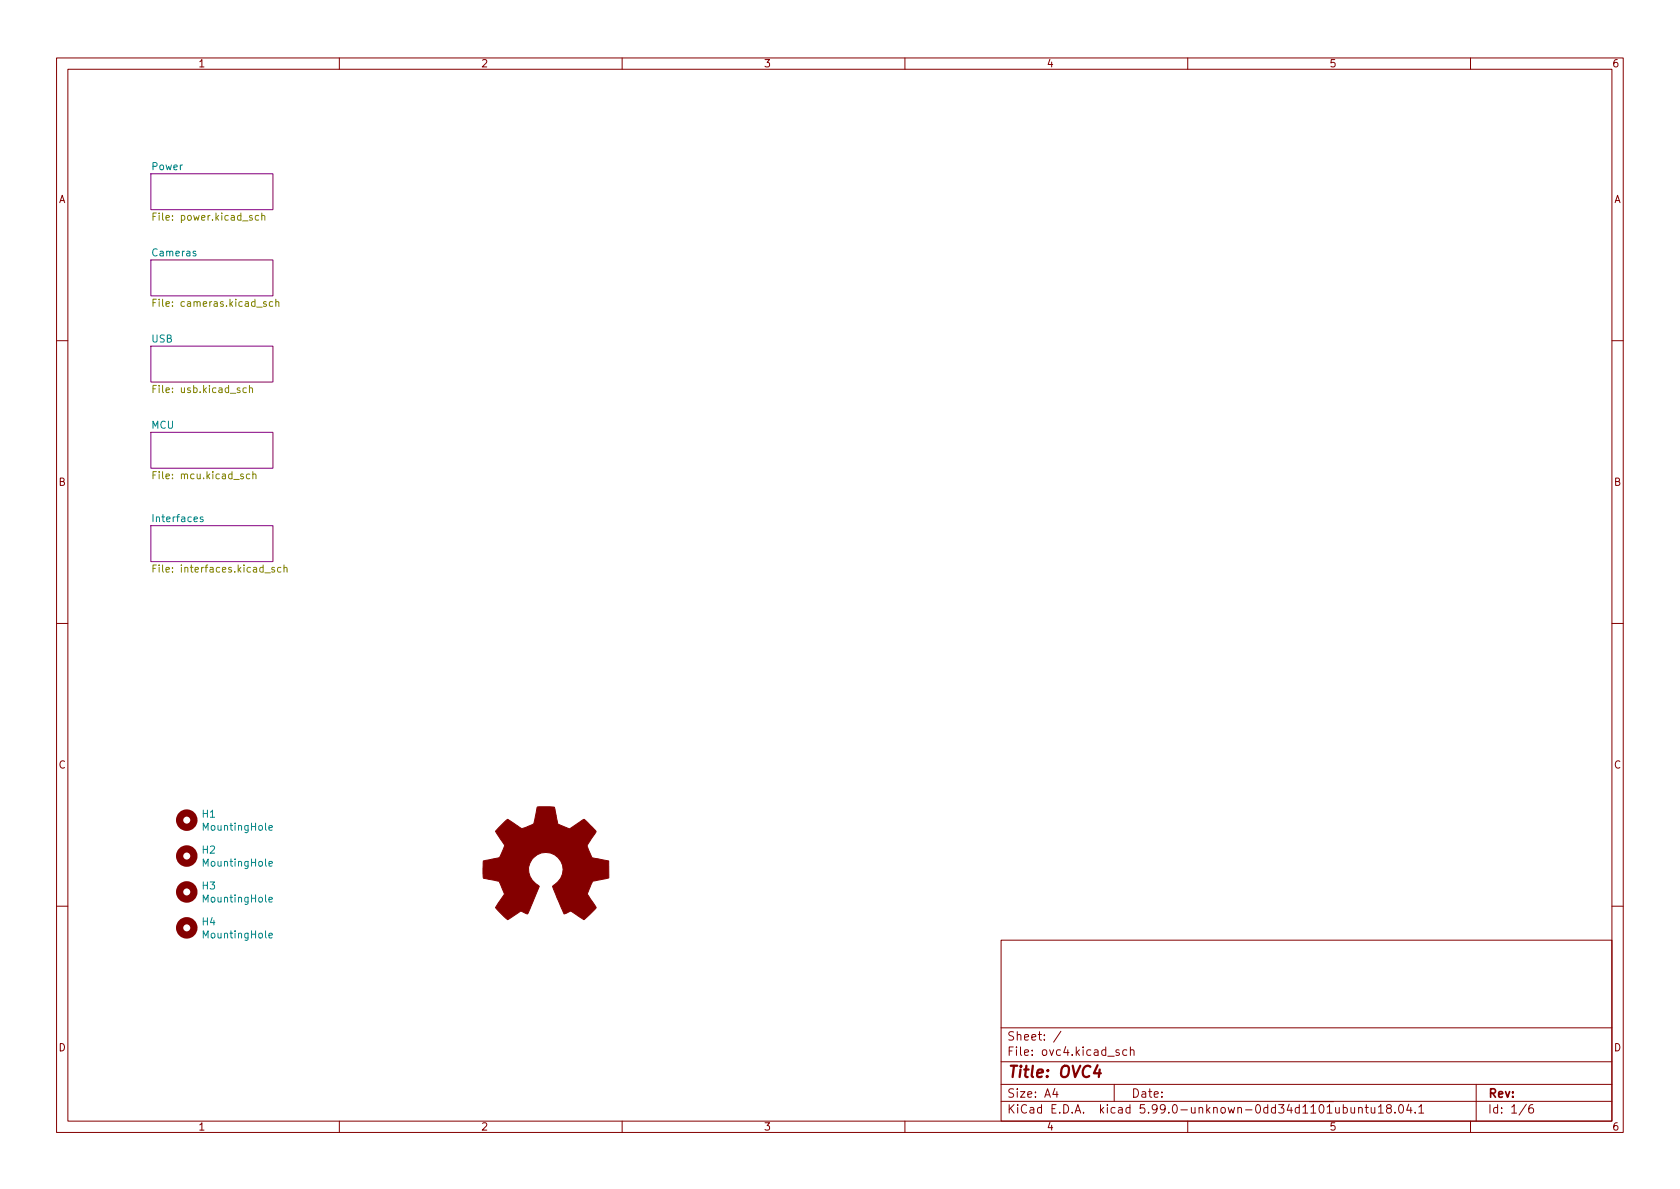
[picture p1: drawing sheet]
<svg xmlns="http://www.w3.org/2000/svg" width="297mm" height="210mm" viewBox="0 0 297 210" stroke-linecap="round" stroke-linejoin="round" font-family="sans-serif">
<g fill="none" stroke="#840000" stroke-width=".18">
<path d="M10 10.2h277v190.1h-277zM12 12.2h273v186.1h-273zM60 10.2v2M110 10.2v2M160 10.2v2M210 10.2v2M260 10.2v2M10 60.2h2M285 60.2h2M10 110.2h2M285 110.2h2M10 160.2h2"/>
<path d="M177 166.3h108v32h-108zM285 160.2h2M60 198.3v2M110 198.3v2M160 198.3v2M177 194.8h108M177 191.8h108M177 187.8h108M177 181.8h108M186.5 192.5l-.4 1h1M186.9 193v1M187.6 182.4l-1.3 1.9"/>
<path d="M197 191.8v3M197.9 185.7l-.4-.1-.2 .2 .1 .3 .5 .1v.4h-.6M199.2 185.7l-.4-.1-.3 .3v.4l.1 .3h.6M199.9 185.8l.2-.2 .3 .1 .1 .9M199.9 185.1v1.5M210 198.3v2M237.5 195.9l.4-.1 .3 .3v.4l-.1 .3h-.6M238.9 195.8v1h.4l.2-.1M239.5 195.8v1M240.2 196l.2-.2 .4 .1 .1 .9M240.2 195.8v1M241.4 195.8h.5"/>
<path d="M241.6 195.3v1.3l.3 .2M242.4 195.8l.1 1h.4l.2-.1M243.1 195.8v1M243.7 195.8l.4-.5v1.5M243.7 196.8h.9M245.4 196l-.3-.3 .1-.2 .2-.2 .5 .1 .1 .2-.1 .2-.6 .2-.2 .3 .1 .4 .2 .1h.3l.3-.3-.1-.4-.2-.1M246.6 196.7v.1M247.5 195.4l.1-.1a.81 .81 0 0 1 .6 .7 .81 .81 0 0 1-.3 .8h-.1a.81 .81 0 0 1-.6-.6 .81 .81 0 0 1 .3-.8zM249.1 195.3l-.4 1h.9M249.4 195.8v1M250.2 196.7v.1M250.9 195.8l.4-.5v1.5"/>
<path d="M250.9 196.8h.8M260 198.3v2M261 191.8v6.5M269.9 195.3l-1.3 1.9M271 195.3a.6 .6 0 0 0-.7 .7v.5l.1 .3h.5l.2-.1 .1-.5-.2-.2-.4-.1-.3 .3"/>
</g>
<path d="M194.1 188.4l-.7 1.4h1.2M194.4 189.1l-.1 1.4" fill="none" stroke="#840000" stroke-width=".4"/>
<path d="M26.7 30.7h21.6v6.4h-21.6zM26.7 46h21.6v6.3h-21.6zM26.7 76.4h21.6v6.4h-21.6zM26.7 61.2h21.6v6.4h-21.6zM26.7 93h21.6v6.3h-21.6z" fill="none" stroke="#840084" stroke-width=".18"/>
<g fill="none" stroke="#848400" stroke-width=".18">
<path d="M27.1 38.3h.4M27.7 37.7h-.6v1.2M45.7 38.2l-.3-.1-.3 .2 .2 .6h.4M46.3 38.2l.2-.1 .3 .1v.7M46.3 37.7v1.2M27.1 53.5h.4M27.7 52.9h-.6v1.3M48.2 53.4l-.3-.1-.3 .3 .1 .5h.5M48.8 53.5l.1-.2 .3 .1 .1 .8M48.8 52.9v1.3M27.1 68.8h.4M27.7 68.2h-.6v1.2"/>
<path d="M43.6 68.6h-.4l-.2 .2 .1 .6h.5M44.1 68.7l.2-.1h.3l.1 .8M44.1 68.2v1.2M27.1 84h.4M27.7 83.4h-.6v1.3M27.7 99.9h-.6v1.3M44.2 83.9l-.4-.1-.2 .3 .1 .5h.5M44.7 83.9l.2-.1 .3 .1 .1 .8M44.7 83.4v1.3M50.2 99.9v1.3M27.1 100.5h.4M48.5 100.4l-.3-.1-.2 .2 .1 .2 .4 .1v.3h-.5"/>
<path d="M49.7 100.4l-.4-.1-.2 .3 .1 .5h.5M50.2 100.4l.2-.1 .3 .1 .1 .8"/>
</g>
<path d="M35.9 91.5l-.3-.1-.2 .2 .1 .2 .4 .1v.3h-.5M47.6 159.1l.6-.1-.1-.3h-.4l-.1 .2v.6h.5M47.6 146.4l.6-.1-.1-.3h-.4l-.1 .2v.6h.5M47.6 152.7l.6-.1-.1-.2-.4-.1-.1 .2v.6h.5M47.6 165.4l.6-.1-.1-.2-.4-.1-.1 .2v.6h.5" fill="none" stroke="#008484" stroke-width=".18"/>
<g fill="none" stroke="#840000" stroke-width="1.3">
<circle cx="33" cy="145" r="1.27"/>
<circle cx="33" cy="151.4" r="1.27"/>
<circle cx="33" cy="157.7" r="1.27"/>
<circle cx="33" cy="164.1" r="1.27"/>
</g>
<path d="M88.3 146.3l1.5-1.4 2.4 1.6a4.7 4.7 0 0 0 2.2-.8l.6-3h2.9a.92 .92 0 0 1 .3 1l.5 2 2 .9 2.4-1.7a.97 .97 0 0 1 .9 .6l1.4 1.6-1.5 2.3-.1 .2 .2 .6 .7 1.5 2.9 .5v3l-2.8 .6-.9 2.3 1.5 2.4-1.5 1.5a.81 .81 0 0 1-.8 .6l-2.2-1.5-1.2 .5-2-4.9a3.1 3.1 0 0 0 1.8-3.4 3.1 3.1 0 0 0-3-2.6 3.1 3.1 0 0 0-3 2.5 3.1 3.1 0 0 0 1.7 3.4l.2 .1-2.1 4.9-1.1-.4a3.5 3.5 0 0 0-1.6 .9l-.8 .5-2.1-2a.93 .93 0 0 1 .4-.9l1.1-1.6-.9-2.1a3.7 3.7 0 0 0-1.9-.5l-1-.3v-2.8a.87 .87 0 0 1 1-.3l1.9-.5 .7-1.3a.82 .82 0 0 0 0-1.2l-1.4-2.1z" fill="#840000" stroke="#840000" stroke-width=".18"/>
<text font-size="2.8" fill="#840000" x="178" y="190.6">Title: OVC4</text>
<g font-size="2.1" fill="#840000">
<text x="178" y="184">Sheet: /</text>
<text x="178" y="186.7">File: ovc4.kicad_sch</text>
<text x="178" y="196.9">KiCad E.D.A. kicad 5.99.0-unknown-0dd34d1101ubuntu18.04.1</text>
<text x="178" y="194.1">Size: A4</text>
<text x="200" y="194.1">Date:</text>
<text x="263" y="194.1">Rev:</text>
<text x="263" y="196.9">Id: 1/6</text>
</g>
<g font-size="1.8" fill="#840000">
<text x="35" y="11.9">1</text>
<text x="85" y="11.9">2</text>
<text x="135" y="11.9">3</text>
<text x="185" y="11.9">4</text>
<text x="235" y="11.9">5</text>
<text x="285" y="11.9">6</text>
<text x="10.3" y="35.9">A</text>
<text x="285.3" y="35.9">A</text>
<text x="10.3" y="85.9">B</text>
<text x="285.3" y="85.9">B</text>
<text x="10.3" y="135.9">C</text>
<text x="285.3" y="135.9">C</text>
<text x="10.3" y="185.9">D</text>
<text x="285.3" y="185.9">D</text>
<text x="35" y="199.9">1</text>
<text x="85" y="199.9">2</text>
<text x="135" y="199.9">3</text>
<text x="185" y="199.9">4</text>
<text x="235" y="199.9">5</text>
<text x="285" y="199.9">6</text>
</g>
<g font-size="1.8" fill="#008484">
<text x="26.9" y="30.1">Power</text>
<text x="27.1" y="45.3">Cameras</text>
<text x="26.8" y="60.6">USB</text>
<text x="26.8" y="75.8">MCU</text>
<text x="27.3" y="92.3">Interfaces</text>
<text x="35.8" y="144.6">H1</text>
<text x="36.1" y="146.9">MountingHole</text>
<text x="35.8" y="150.9">H2</text>
<text x="36.1" y="153.2">MountingHole</text>
<text x="35.8" y="157.3">H3</text>
<text x="36.1" y="159.6">MountingHole</text>
<text x="35.8" y="163.6">H4</text>
<text x="36.1" y="165.9">MountingHole</text>
</g>
<g font-size="1.8" fill="#848400">
<text x="27.7" y="39">File: power.kicad_sch</text>
<text x="28" y="54.2">File: cameras.kicad_sch</text>
<text x="27.7" y="69.5">File: usb.kicad_sch</text>
<text x="27.7" y="84.7">File: mcu.kicad_sch</text>
<text x="28.1" y="101.2">File: interfaces.kicad_sch</text>
</g>
</svg>
